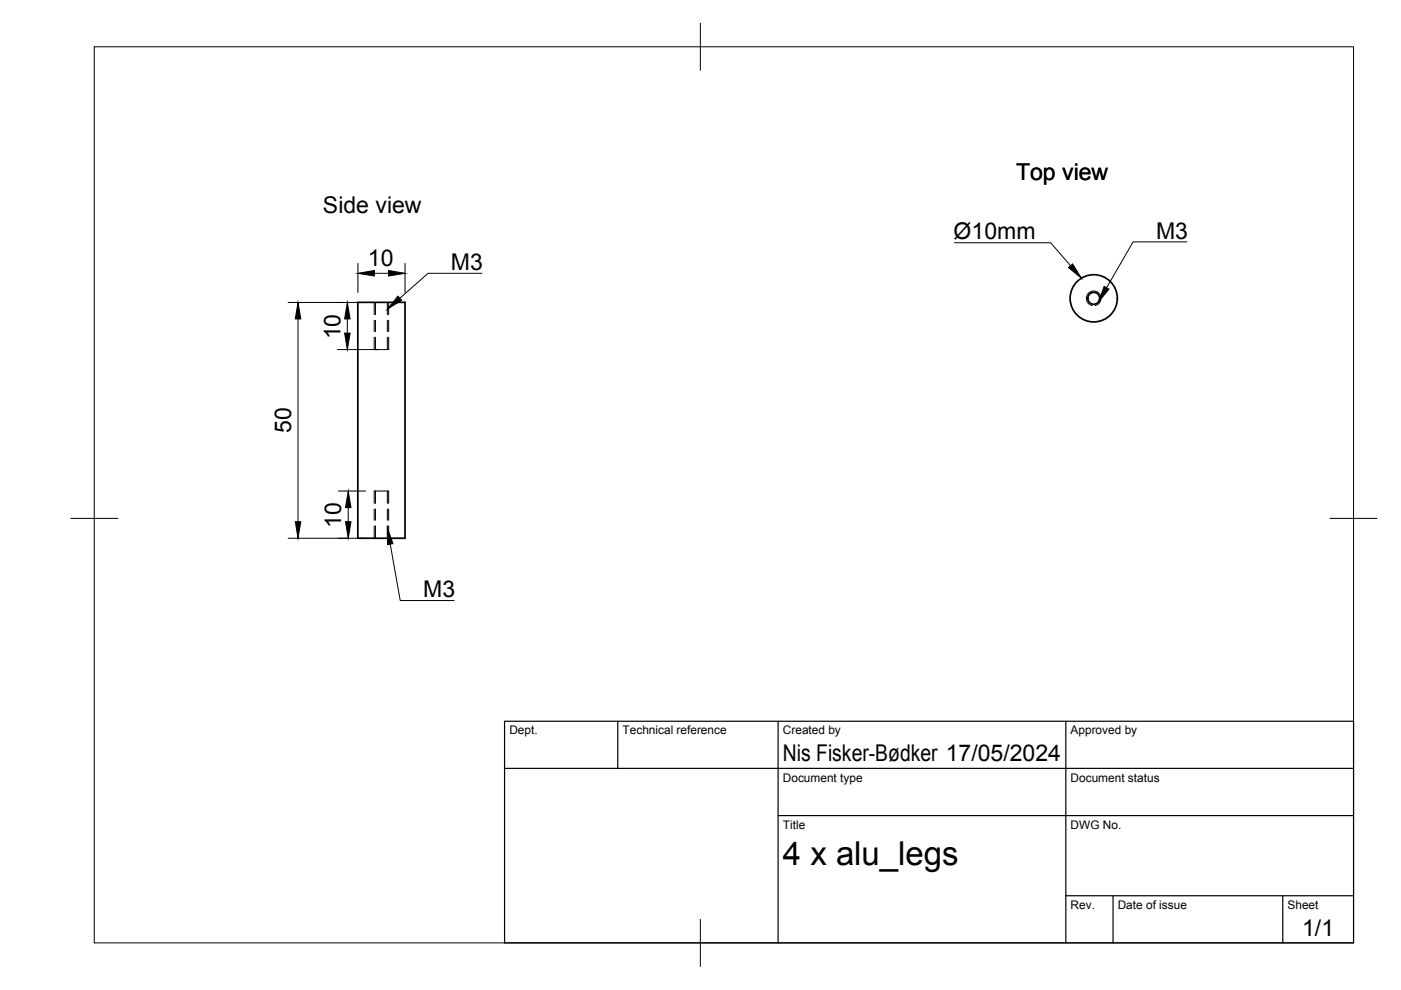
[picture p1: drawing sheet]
<svg xmlns="http://www.w3.org/2000/svg" width="297mm" height="210mm" viewBox="0 0 297 210" stroke-linecap="round" stroke-linejoin="round" font-family="sans-serif">
<!-- layer: Visible -->
<g fill="none" stroke="#000" stroke-width=".36">
<path d="M75.9 64.1h10v50h-10z"/>
<circle cx="231.9" cy="63.2" r="5"/>
<circle cx="231.9" cy="63.2" r="1.26"/>
</g>
<!-- layer: Hidden -->
<g fill="none" stroke="#000" stroke-width=".21">
<path d="M79.3 74.1h3.1M79.6 64.1v2.6M79.6 67.9v2.4M79.6 71.5v2.6M82.1 64.1v2.6M82.1 67.9v2.4M82.1 71.5v2.6M79.3 104.1h3.1M79.6 104.1v2.6M79.6 107.9v2.4M79.6 111.5v2.6M82.1 104.1v2.6"/>
<path d="M82.1 107.9v2.4M82.1 111.5v2.6"/>
</g>
<!-- layer: Hidden Narrow -->
<g fill="none" stroke="#000" stroke-width=".21">
<path d="M79.3 64.1v2.6M79.3 67.9v2.4M79.3 71.5v2.6M82.4 64.1v2.6M82.4 67.9v2.4M82.4 71.5v2.6M230.4 63.5l.3 .8 .9 .5M79.3 104.1v2.6M79.3 107.9v2.4M79.3 111.5v2.6M82.4 104.1v2.6M82.4 107.9v2.4"/>
<path d="M82.4 111.5v2.6"/>
</g>
<!-- layer: Visible Narrow -->
<path d="M230.4 63.5a1.56 1.56 0 0 1 1.2-1.8 1.56 1.56 0 0 1 1.8 1.3 1.56 1.56 0 0 1-1.2 1.8" fill="none" stroke="#000" stroke-width=".21"/>
<!-- layer: BORDER -->
<path d="M20 9.9h267v190h-267zM148.5 4.9v10M15 109.9h10M282 109.9h10M148.5 194.9v10" fill="none" stroke="#000" stroke-width=".21"/>
<!-- layer: TITLEBLOCK -->
<path d="M107 152.9h180v47h-180zM131 152.9v10M165 152.9v47M226 152.9v47M107 162.9h180M165 172.9h122M226 189.9h61M236 189.9v10M272 189.9v10" fill="none" stroke="#000" stroke-width=".25"/>
<!-- layer: Hole Notes -->
<path d="M84.4 62.8l.8 .9-3.1 1.8zM234.1 60.7l1 .6-2.2 2.7zM82.1 111.9l1.2 3.4-1.1 .2z" fill="#000" stroke="#000" stroke-width=".21"/>
<path d="M102.2 57.9h-11.4l-6 5.3M251.7 51.3h-11.5l-5.6 9.7M82.7 115.4l2.2 11.9h11.4" fill="none" stroke="#000" stroke-width=".21"/>
<!-- layer: FD_Dimensions -->
<path d="M75.9 55.8v6.2M79.4 57.9h3M85.9 55.8v6.2M61.1 64.1h16.1M63.2 67.6v43M71.5 74.1h8.8M73.6 67.6v3M61.1 114.1h16.4M71.7 104.1h5.8M73.8 107.6v3" fill="none" stroke="#000" stroke-width=".21"/>
<path d="M75.9 57.9l3.5-.5v1.1zM82.4 57.4l3.5 .5-3.5 .6zM63.2 64.1l.6 3.5h-1.2zM73.1 70.6h1.1l-.6 3.5zM73.6 64.1l.6 3.5h-1.1zM62.6 110.6h1.2l-.6 3.5zM73.8 104.1l.6 3.5h-1.1zM73.3 110.6h1.1l-.6 3.5z" fill="#000" stroke="#000" stroke-width=".21"/>
<!-- layer: Leaders -->
<path d="M226.5 56.7l.9-.7 1.9 3z" fill="#000" stroke="#000" stroke-width=".21"/>
<path d="M202.4 51.5h20.4l4.2 4.9" fill="none" stroke="#000" stroke-width=".21"/>
<text font-size="7" x="166" y="183.4">4 x alu_legs</text>
<g font-size="4.9">
<text x="215.4" y="38.2">Top view</text>
<text x="68.5" y="45.1">Side view</text>
<text x="202.2" y="50.8">Ø10mm</text>
<text x="245.1" y="50.6">M3</text>
<text x="78" y="56.5">10</text>
<text x="95.6" y="57.2">M3</text>
<text x="72.2" y="72" transform="rotate(-90 72.2 72)">10</text>
<text x="61.7" y="91.8" transform="rotate(-90 61.7 91.8)">50</text>
<text x="72.4" y="112" transform="rotate(-90 72.4 112)">10</text>
<text x="89.7" y="126.6">M3</text>
<text x="166" y="161.4">Nis Fisker-Bødker 17/05/2024</text>
<text x="276.1" y="198.6">1/1</text>
</g>
<g font-size="2.5">
<text x="108" y="155.7">Dept.</text>
<text x="132" y="155.7">Technical reference</text>
<text x="166" y="155.7">Created by</text>
<text x="227" y="155.7">Approved by</text>
<text x="166" y="165.7">Document type</text>
<text x="227" y="165.7">Document status</text>
<text x="166" y="175.7">Title</text>
<text x="227" y="175.7">DWG No.</text>
<text x="227" y="192.7">Rev.</text>
<text x="237" y="192.7">Date of issue</text>
<text x="273" y="192.7">Sheet</text>
</g>
</svg>
